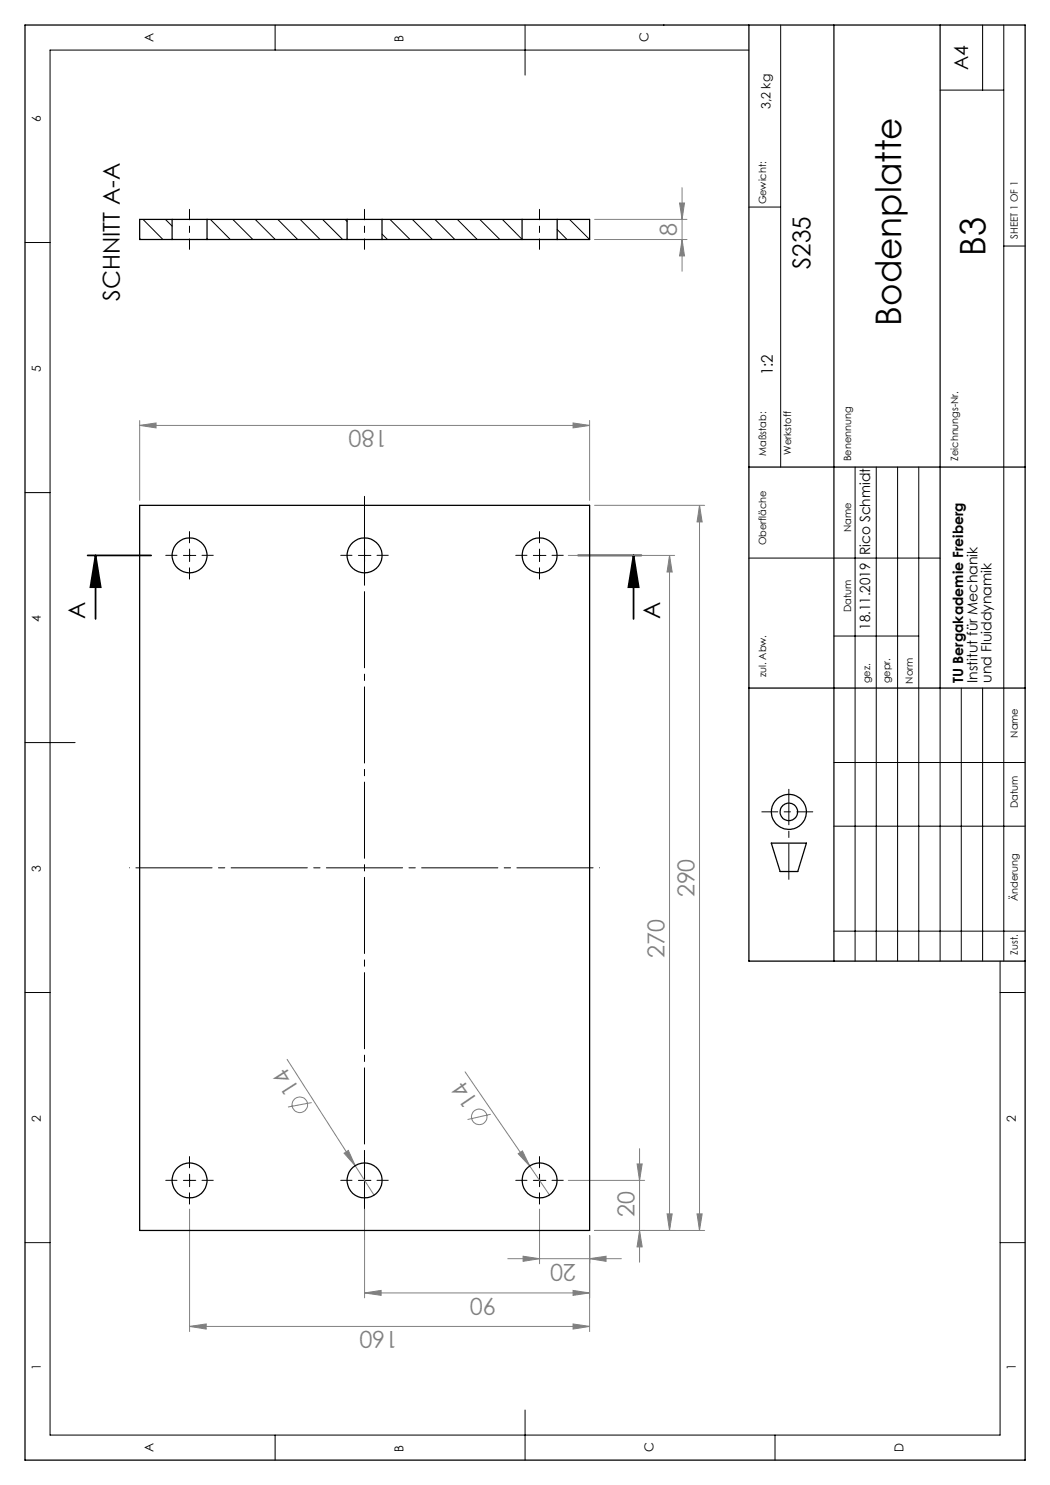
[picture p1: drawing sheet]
<svg xmlns="http://www.w3.org/2000/svg" width="210mm" height="297mm" viewBox="0 0 210 297" stroke-linecap="round" stroke-linejoin="round" font-family="sans-serif">
<g fill="none" stroke="#808080" stroke-width=".2">
<path d="M136.4 37.5v16.8M118.9 47.9h18.5M118.9 43.9h18.5M135.9 40.6h1l-.5 3.3zM136.4 47.9l.5 3.3h-1zM27.9 85.1l3.3-.5v1zM27.9 84.1v16M27.9 85.1h90M114.6 84.6l3.3 .5-3.3 .5zM117.9 84.1v16M113.7 111.1h21.2M118.9 101.1h22"/>
<path d="M133.9 111.1v135M133.9 111.1l.5 3.3h-1zM139.9 101.1v145M139.9 101.1l.5 3.3h-1zM57.4 211.9l13.6 21.2M93 214.4l12.9 18.8M62.3 220.5l-4.7 .9M68.8 230.6l.9-.5 1.3 3zM71 233.1l3.8 5.9M98.2 222.8l-4.7 1.1M103.6 230.7l.9-.5 1.4 3zM105.9 233.2l4 5.8"/>
<path d="M113.7 236.1h15.2M127.4 232.8h1l-.5 3.3zM127.9 229.7v22.7M37.9 241.8v24.5M72.9 258.6l3.3-.5v1zM72.9 241.8v17.8M72.9 258.6h45M101.6 251.7h22.7M104.6 251.2l3.3 .5-3.3 .6zM107.9 241.8v11M114.6 258.1l3.3 .5-3.3 .5zM117.9 251.7l3.3-.5v1.1z"/>
<path d="M117.9 247.1v19.2M118.9 246.1h22M127.9 246.1l.5 3.3h-1zM133.4 242.8h1l-.5 3.3zM139.4 242.8h1l-.5 3.3zM37.9 265.3l3.3-.5v1zM37.9 265.3h80M114.6 264.8l3.3 .5-3.3 .5z"/>
<circle cx="60" cy="221" r="1.56"/>
<circle cx="95.8" cy="223.4" r="1.56"/>
</g>
<path d="M17.5 111.1h12.7M19.1 111.1l1 6.3h-2zM19.1 111.1v12.7M115.6 111.1h12.7M126.7 111.1l1 6.3h-2zM126.7 111.1v12.7" fill="none" stroke="#000" stroke-width=".35"/>
<g fill="none" stroke="#000" stroke-width=".25">
<path d="M5 5h200v287h-200zM149.8 5v187.2h55.2M166.8 5v187.2M188 5v132.6M149.8 93.4h55.2M149.8 137.6h55.2M154.3 168.6h7l-1.7 5.7h-3.6z"/>
<circle cx="157.8" cy="162.4" r="1.75"/>
<circle cx="157.8" cy="162.4" r="3.5"/>
</g>
<path d="M119.9 173.6h-94" fill="none" stroke="#000" stroke-width=".2" stroke-dasharray="15.2 1.3 1.3 1.3" stroke-dashoffset="-1.3"/>
<path d="M72.9 99.1v149" fill="none" stroke="#000" stroke-width=".2" stroke-dasharray="15.2 1.3 1.3 1.3" stroke-dashoffset="-.2"/>
<g fill="none" stroke="#000" stroke-width=".2" stroke-dasharray="15.2 1.3 1.3 1.3">
<path d="M35.4 111.1h-2.3M37.9 113.6v2.2M37.9 108.6v-2.3M40.4 111.1h2.2M70.4 111.1h-2.3M72.9 113.6v2.2M72.9 108.6v-2.3M75.4 111.1h2.2M105.4 111.1h-2.3M107.9 113.6v2.2M107.9 108.6v-2.3M110.4 111.1h2.2"/>
<path d="M35.4 236.1h-2.3M37.9 238.6v2.2M37.9 233.6v-2.3M40.4 236.1h2.2M70.4 236.1h-2.3M72.9 238.6v2.2M72.9 233.6v-2.3M75.4 236.1h2.2M105.4 236.1h-2.3M107.9 238.6v2.2M107.9 233.6v-2.3M110.4 236.1h2.2"/>
</g>
<path d="M37.9 41.9v8M72.9 41.9v8M107.9 41.9v8" fill="none" stroke="#000" stroke-width=".2" stroke-dasharray="15.2 1.3 1.3 1.3" stroke-dashoffset="13.1"/>
<g fill="none" stroke="#000" stroke-width=".2">
<path d="M55 5v5M105 5v10M149.8 10h-139.8v277h190v-94.8M156.1 5v88.4M188 18h12.8M196.5 5v13M200.8 5v187.2M5 48.5h5M149.8 41.4h6.3M200.8 49.2h4.2M5 98.5h5M171 93.4v98.8"/>
<path d="M175.3 93.4v98.8M179.5 93.4v98.8M183.8 93.4v98.8M36.7 111.1h2.4M37.9 109.8v2.5M71.7 111.1h2.5M72.9 109.8v2.5M106.7 111.1h2.5M107.9 109.8v2.5M149.8 111.6h38.2M166.8 127.2h17M188 137.6v54.6"/>
<path d="M192.3 137.6v54.6M196.5 137.6v54.6M5 148.5h10M166.8 152.5h38.2M166.8 165.2h38.2M5 198.5h5M166.8 186.2h38.2M200 198.5h5M36.7 236.1h2.4M37.9 234.8v2.5M71.7 236.1h2.5M72.9 234.8v2.5"/>
<path d="M106.7 236.1h2.5M107.9 234.8v2.5M5 248.5h5M200 248.5h5M55 287v5M105 282v10M155 287v5"/>
</g>
<path d="M157.8 175.9v-18" fill="none" stroke="#000" stroke-width=".2" stroke-dasharray="15.2 1.3 1.3 1.3" stroke-dashoffset="8.1"/>
<path d="M152.4 162.4h10.2" fill="none" stroke="#000" stroke-width=".2" stroke-dasharray="15.2 1.3 1.3 1.3" stroke-dashoffset="12.1"/>
<path d="M19.1 111.1l1 6.3h-2zM126.7 111.1l1 6.3h-2z" fill="#000"/>
<g fill="#808080">
<path d="M68.8 230.6l.9-.5 1.3 3z"/>
<path d="M103.6 230.7l.9-.5 1.4 3z"/>
<path d="M139.4 242.8h1l-.5 3.3zM139.9 101.1l.5 3.3h-1zM127.9 246.1l.5 3.3h-1zM127.4 232.8h1l-.5 3.3zM133.4 242.8h1l-.5 3.3zM133.9 111.1l.5 3.3h-1zM136.4 47.9l.5 3.3h-1zM135.9 40.6h1l-.5 3.3z"/>
<path d="M114.6 84.6l3.3 .5-3.3 .5zM27.9 85.1l3.3-.5v1zM117.9 251.7l3.3-.5v1.1zM104.6 251.2l3.3 .5-3.3 .6zM114.6 258.1l3.3 .5-3.3 .5zM72.9 258.6l3.3-.5v1zM114.6 264.8l3.3 .5-3.3 .5zM37.9 265.3l3.3-.5v1z"/>
</g>
<g fill="none" stroke="#000" stroke-width=".25">
<path d="M34.4 43.9h7M34.4 47.9h7M34.4 43.9h-6.5v4h6.5M34.4 43.9v4M41.4 47.9h28M41.4 43.9h28M41.4 43.9v4M69.4 43.9h7M69.4 47.9h7M69.4 43.9v4M76.4 43.9v4M76.4 47.9h28"/>
<path d="M76.4 43.9h28M104.4 43.9h7M104.4 47.9h7M104.4 43.9v4M111.4 43.9h6.5v4h-6.5M111.4 43.9v4M27.9 101.1h90v145h-90z"/>
<circle cx="37.9" cy="111.1" r="3.5"/>
<circle cx="72.9" cy="111.1" r="3.5"/>
<circle cx="107.9" cy="111.1" r="3.5"/>
<circle cx="37.9" cy="236.1" r="3.5"/>
<circle cx="72.9" cy="236.1" r="3.5"/>
<circle cx="107.9" cy="236.1" r="3.5"/>
</g>
<g fill="none" stroke="#000" stroke-width=".2">
<path d="M27.9 47.7l.2 .2M28.6 43.9l4 4M33.1 43.9l1.3 1.3M41.4 47.7l.2 .2M42.1 43.9l4 4M46.6 43.9l4 4M51 43.9l4.1 4M55.6 43.9l3.9 4M60 43.9l4 4M64.5 43.9l4 4M69 43.9l.4 .4M76.4 46.8l1.1 1.1"/>
<path d="M78 43.9l4 4M82.5 43.9l4 4M87 43.9l4 4M91.5 43.9l4 4M95.9 43.9l4.1 4M100.5 43.9l3.9 4M111.4 45.9l2 2M113.9 43.9l4 4"/>
</g>
<g font-size="7.1">
<text x="197.1" y="51.1" transform="rotate(-90 197.1 51.1)">B3</text>
<text x="180.2" y="65.1" transform="rotate(-90 180.2 65.1)">Bodenplatte</text>
</g>
<text font-size="4.9" x="162.1" y="53.7" transform="rotate(-90 162.1 53.7)">S235</text>
<g font-size="4.7" fill="#808080">
<text x="135.4" y="47.2" transform="rotate(-90 135.4 47.2)">8</text>
<text x="77.5" y="86.1" transform="rotate(180 77.5 86.1)">180</text>
<text x="138.9" y="179.5" transform="rotate(-90 138.9 179.5)">290</text>
<text x="132.9" y="191.6" transform="rotate(-90 132.9 191.6)">270</text>
<text x="60" y="217.9" transform="rotate(-123 60 217.9)">14</text>
<text x="95.8" y="220.3" transform="rotate(-124 95.8 220.3)">14</text>
<text x="126.9" y="243.3" transform="rotate(-90 126.9 243.3)">20</text>
<text x="115.2" y="252.8" transform="rotate(180 115.2 252.8)">20</text>
<text x="99.2" y="259.6" transform="rotate(180 99.2 259.6)">90</text>
<text x="79.6" y="266.3" transform="rotate(180 79.6 266.3)">160</text>
</g>
<g font-size="4.7">
<text x="24" y="60.1" transform="rotate(-90 24 60.1)">SCHNITT A-A</text>
<text x="17" y="123.8" transform="rotate(-90 17 123.8)">A</text>
<text x="132" y="123.8" transform="rotate(-90 132 123.8)">A</text>
</g>
<text font-size="3.9" x="193.6" y="14.1" transform="rotate(-90 193.6 14.1)">A4</text>
<text font-size="3.2" x="154.6" y="75.1" transform="rotate(-90 154.6 75.1)">1:2</text>
<g font-size="2.8">
<text x="174" y="111" transform="rotate(-90 174 111)">Rico Schmidt</text>
<text x="174" y="125.9" transform="rotate(-90 174 125.9)">18.11.2019</text>
<text x="192.7" y="136.6" transform="rotate(-90 192.7 136.6)">TU Bergakademie Freiberg</text>
<text x="195.5" y="136.6" transform="rotate(-90 195.5 136.6)">Institut für Mechanik</text>
<text x="198.3" y="136.6" transform="rotate(-90 198.3 136.6)">und Fluiddynamik</text>
</g>
<g font-size="2.5">
<text x="30.7" y="8.3" transform="rotate(-90 30.7 8.3)">A</text>
<text x="80.7" y="8.3" transform="rotate(-90 80.7 8.3)">B</text>
<text x="129.7" y="8.3" transform="rotate(-90 129.7 8.3)">C</text>
<text x="154.1" y="21.9" transform="rotate(-90 154.1 21.9)">3,2 kg</text>
<text x="8.2" y="24.3" transform="rotate(-90 8.2 24.3)">6</text>
<text x="8.2" y="74.3" transform="rotate(-90 8.2 74.3)">5</text>
<text x="8.2" y="124.3" transform="rotate(-90 8.2 124.3)">4</text>
<text x="8.2" y="174.3" transform="rotate(-90 8.2 174.3)">3</text>
<text x="8.2" y="224.3" transform="rotate(-90 8.2 224.3)">2</text>
<text x="203.2" y="224.3" transform="rotate(-90 203.2 224.3)">2</text>
<text x="8.2" y="273.9" transform="rotate(-90 8.2 273.9)">1</text>
<text x="203.2" y="273.9" transform="rotate(-90 203.2 273.9)">1</text>
<text x="30.7" y="290.3" transform="rotate(-90 30.7 290.3)">A</text>
<text x="80.7" y="290.3" transform="rotate(-90 80.7 290.3)">B</text>
<text x="130.7" y="290.3" transform="rotate(-90 130.7 290.3)">C</text>
<text x="180.7" y="290.3" transform="rotate(-90 180.7 290.3)">D</text>
</g>
<g font-size="2">
<text x="153.2" y="40.9" transform="rotate(-90 153.2 40.9)">Gewicht:</text>
<text x="203.6" y="47.7" transform="rotate(-90 203.6 47.7)">SHEET 1 OF 1</text>
<text x="153.2" y="91.1" transform="rotate(-90 153.2 91.1)">Maßstab:</text>
<text x="158.2" y="90.9" transform="rotate(-90 158.2 90.9)">Werkstoff</text>
<text x="170.2" y="92.2" transform="rotate(-90 170.2 92.2)">Benennung</text>
<text x="191.6" y="92.1" transform="rotate(-90 191.6 92.1)">Zeichnungs-Nr.</text>
<text x="170.2" y="106.4" transform="rotate(-90 170.2 106.4)">Name</text>
<text x="153.2" y="109" transform="rotate(-90 153.2 109)">Oberfläche</text>
<text x="170.2" y="122.5" transform="rotate(-90 170.2 122.5)">Datum</text>
<text x="153.2" y="135.4" transform="rotate(-90 153.2 135.4)">zul. Abw.</text>
<text x="174" y="136.7" transform="rotate(-90 174 136.7)">gez.</text>
<text x="178.1" y="136.7" transform="rotate(-90 178.1 136.7)">gepr.</text>
<text x="182.6" y="136.7" transform="rotate(-90 182.6 136.7)">Norm</text>
<text x="203.5" y="147.5" transform="rotate(-90 203.5 147.5)">Name</text>
<text x="203.5" y="161.6" transform="rotate(-90 203.5 161.6)">Datum</text>
<text x="203.5" y="180.2" transform="rotate(-90 203.5 180.2)">Änderung</text>
<text x="203.5" y="190.9" transform="rotate(-90 203.5 190.9)">Zust.</text>
</g>
</svg>
